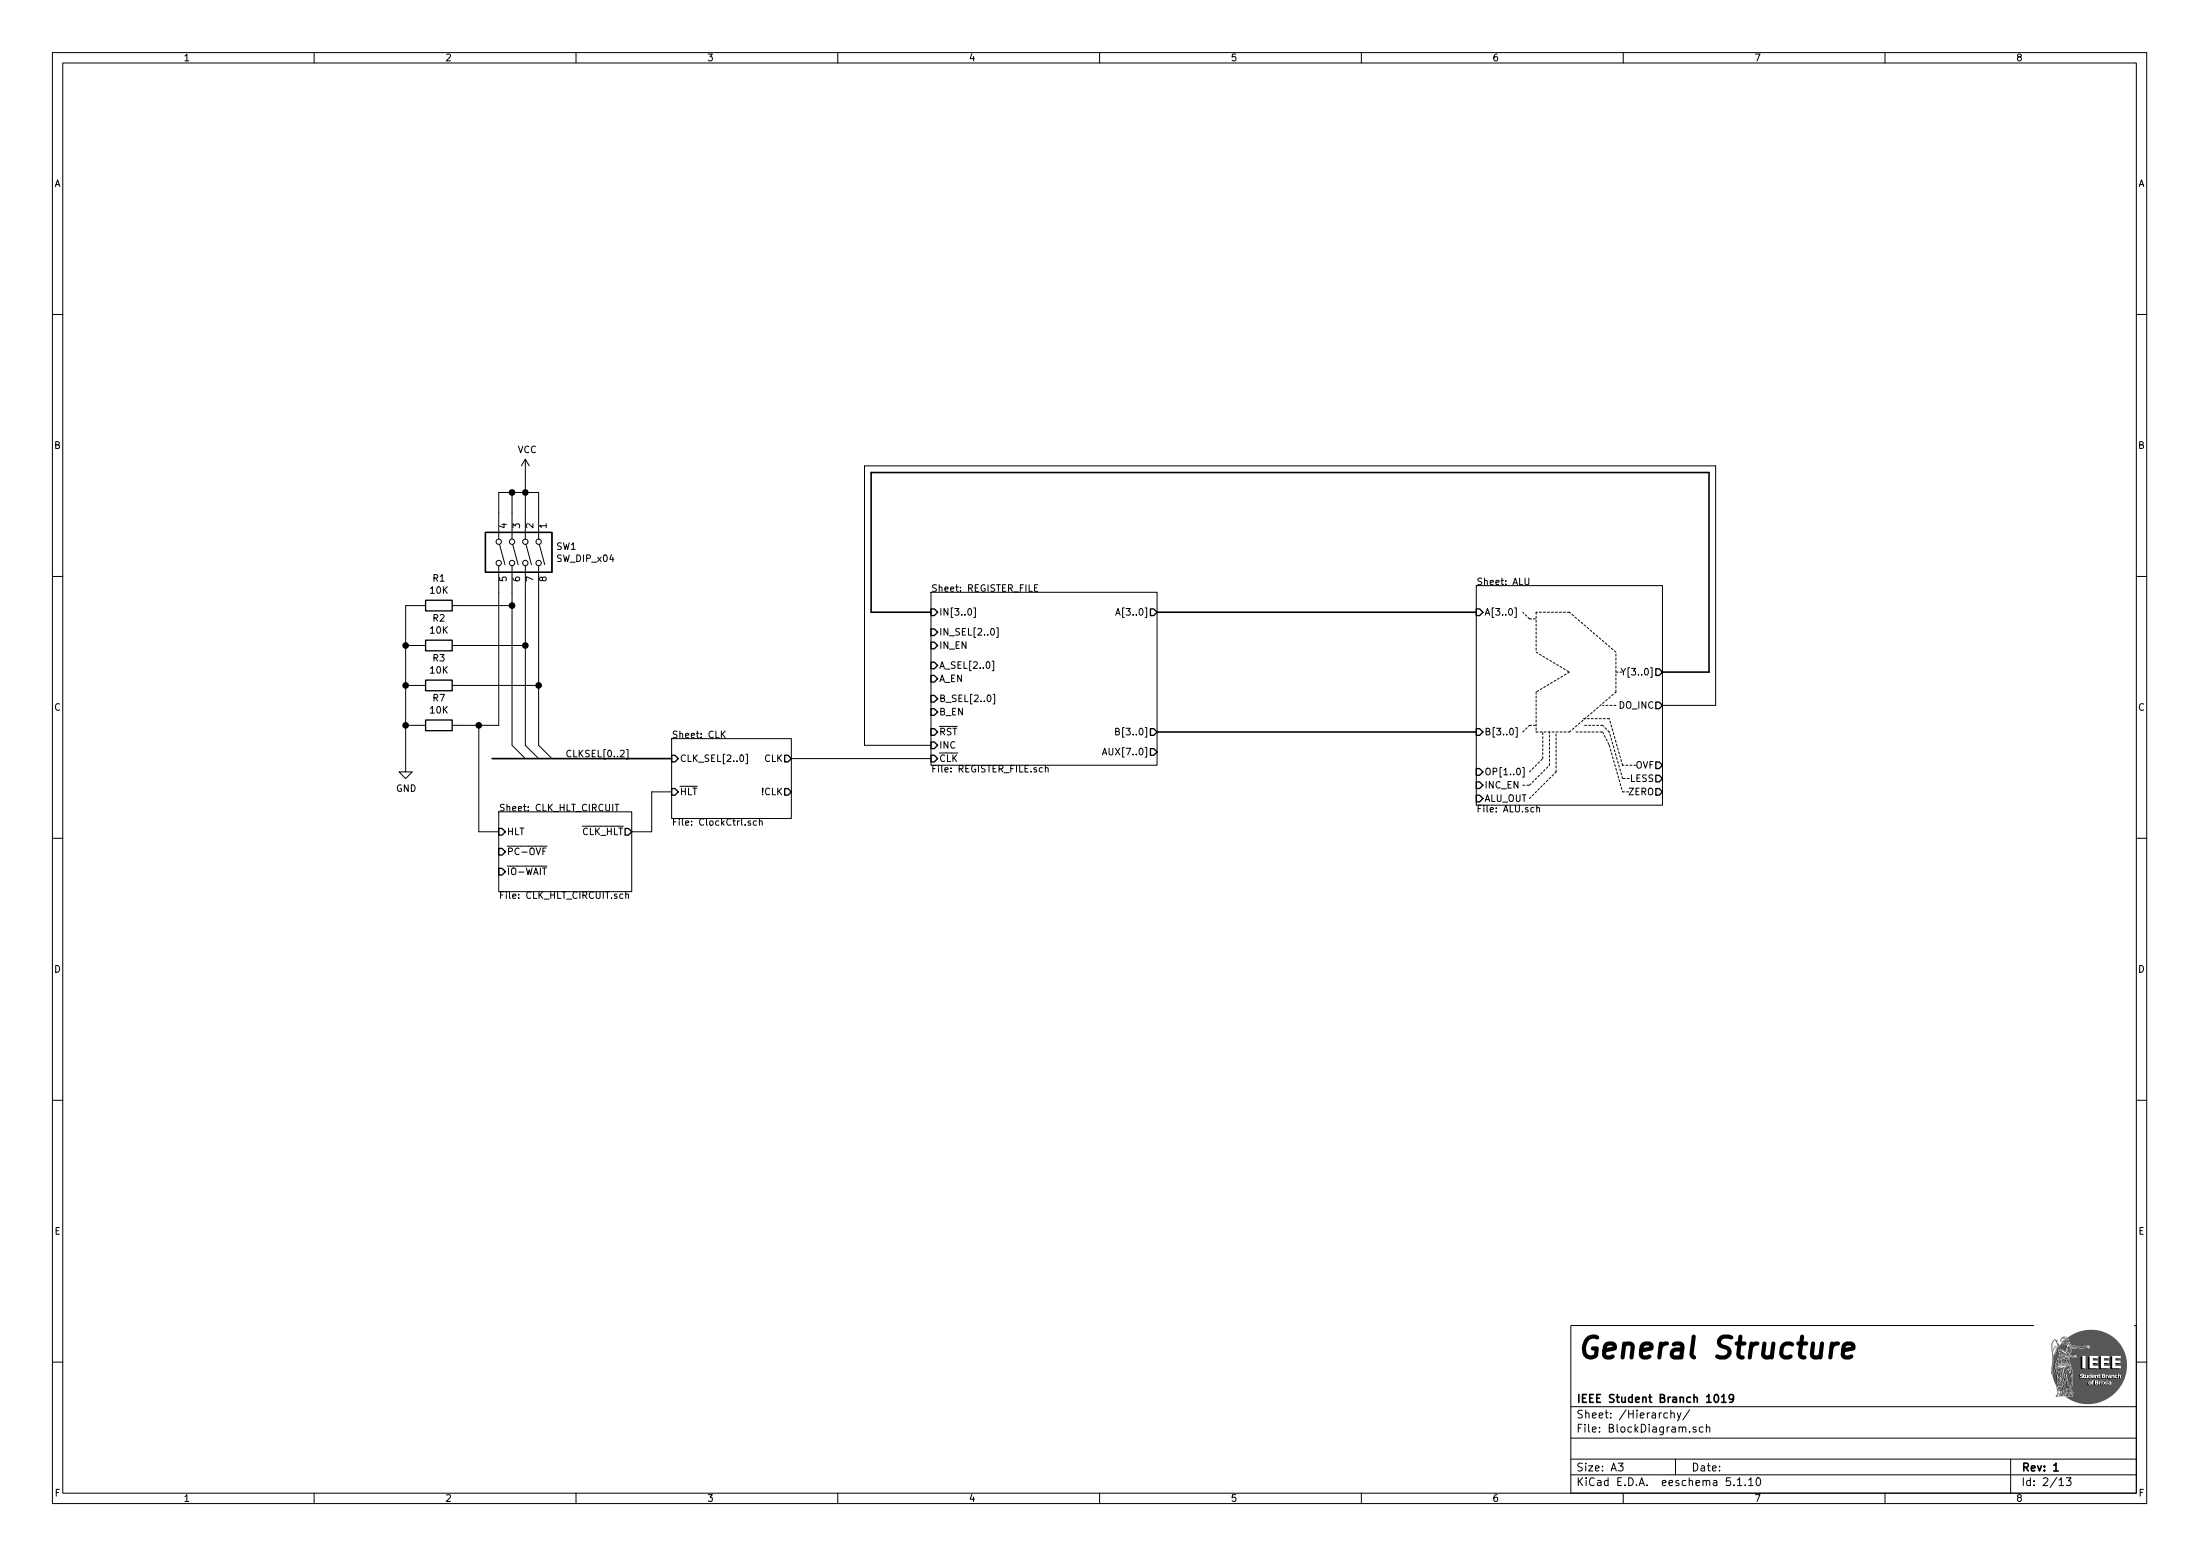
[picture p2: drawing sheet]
EESchema Schematic File Version 4
EELAYER 30 0
EELAYER END
$Descr A3 16535 11693
encoding utf-8
Sheet 2 13
Title "General Structure"
Date ""
Rev "1"
Comp "IEEE Student Branch 1019"
Comment1 ""
Comment2 ""
Comment3 ""
Comment4 ""
$EndDescr
$Sheet
S 5050 5550 900  600 
U 618C425E
F0 "CLK" 50
F1 "ClockCtrl.sch" 50
F2 "CLK" O R 5950 5700 50 
F3 "!CLK" O R 5950 5950 50 
F4 "~HLT" I L 5050 5950 50 
F5 "CLK_SEL[2..0]" I L 5050 5700 50 
$EndSheet
Text Label 4250 5700 0    50   ~ 0
CLKSEL[0..2]
$Comp
L power:GND #PWR01
U 1 1
P 3050 5750
F 0 "#PWR01" H 3050 5500 50  0001 C CNN
F 1 "GND" H 3055 5577 50  0000 C CNN
F 2 "" H 3050 5750 50  0001 C CNN
F 3 "" H 3050 5750 50  0001 C CNN
	1    3050 5750
	1    0    0    -1  
$EndComp
$Comp
L Device:R R1
U 1 1
P 3300 4550
F 0 "R1" V 3093 4550 50  0000 C CNN
F 1 "10K" V 3184 4550 50  0000 C CNN
F 2 "" V 3230 4550 50  0001 C CNN
F 3 "~" H 3300 4550 50  0001 C CNN
	1    3300 4550
	0    1    1    0   
$EndComp
$Comp
L Device:R R2
U 1 1
P 3300 4850
F 0 "R2" V 3093 4850 50  0000 C CNN
F 1 "10K" V 3184 4850 50  0000 C CNN
F 2 "" V 3230 4850 50  0001 C CNN
F 3 "~" H 3300 4850 50  0001 C CNN
	1    3300 4850
	0    1    1    0   
$EndComp
$Comp
L Device:R R3
U 1 1
P 3300 5150
F 0 "R3" V 3093 5150 50  0000 C CNN
F 1 "10K" V 3184 5150 50  0000 C CNN
F 2 "" V 3230 5150 50  0001 C CNN
F 3 "~" H 3300 5150 50  0001 C CNN
	1    3300 5150
	0    1    1    0   
$EndComp
Wire Wire Line
	3050 4550 3150 4550
Wire Wire Line
	3050 4850 3150 4850
Connection ~ 3050 4850
Wire Wire Line
	3050 4850 3050 4550
Wire Wire Line
	3150 5150 3050 5150
Connection ~ 3050 5150
Wire Wire Line
	3050 5150 3050 4850
$Comp
L power:VCC #PWR02
U 1 1
P 3950 3550
F 0 "#PWR02" H 3950 3400 50  0001 C CNN
F 1 "VCC" H 3965 3723 50  0000 C CNN
F 2 "" H 3950 3550 50  0001 C CNN
F 3 "" H 3950 3550 50  0001 C CNN
	1    3950 3550
	1    0    0    -1  
$EndComp
Wire Wire Line
	3950 3550 3950 3700
Wire Wire Line
	3950 3700 3850 3700
Wire Wire Line
	3850 3700 3850 3850
Wire Wire Line
	3950 3850 3950 3700
Connection ~ 3950 3700
Wire Wire Line
	3950 3700 4050 3700
Wire Wire Line
	4050 3700 4050 3850
Entry Wire Line
	3850 5600 3950 5700
Entry Wire Line
	3950 5600 4050 5700
Entry Wire Line
	4050 5600 4150 5700
Wire Wire Line
	3450 4550 3850 4550
Connection ~ 3850 4550
Wire Wire Line
	3850 4550 3850 4450
Wire Wire Line
	3450 4850 3950 4850
Connection ~ 3950 4850
Wire Wire Line
	3950 4850 3950 4450
Wire Wire Line
	4050 4450 4050 5150
Wire Wire Line
	3450 5150 4050 5150
Connection ~ 4050 5150
Wire Wire Line
	3850 4550 3850 5600
Wire Wire Line
	3950 4850 3950 5600
Wire Wire Line
	4050 5150 4050 5600
Wire Wire Line
	3050 5150 3050 5450
$Sheet
S 3750 6100 1000 600 
U 61AF8F76
F0 "CLK_HLT_CIRCUIT" 50
F1 "CLK_HLT_CIRCUIT.sch" 50
F2 "~PC-OVF" I L 3750 6400 50 
F3 "~IO-WAIT" I L 3750 6550 50 
F4 "HLT" I L 3750 6250 50 
F5 "~CLK_HLT" O R 4750 6250 50 
$EndSheet
Wire Wire Line
	4750 6250 4900 6250
Wire Wire Line
	4900 6250 4900 5950
Wire Wire Line
	4900 5950 5050 5950
$Comp
L Switch:SW_DIP_x04 SW1
U 1 1
P 3850 4150
F 0 "SW1" V 3804 4480 50  0000 L CNN
F 1 "SW_DIP_x04" V 3895 4480 50  0000 L CNN
F 2 "" H 3850 4150 50  0001 C CNN
F 3 "~" H 3850 4150 50  0001 C CNN
	1    3850 4150
	0    1    1    0   
$EndComp
Wire Wire Line
	3750 3850 3750 3700
Wire Wire Line
	3750 3700 3850 3700
Connection ~ 3850 3700
$Comp
L Device:R R7
U 1 1
P 3300 5450
F 0 "R7" V 3093 5450 50  0000 C CNN
F 1 "10K" V 3184 5450 50  0000 C CNN
F 2 "" V 3230 5450 50  0001 C CNN
F 3 "~" H 3300 5450 50  0001 C CNN
	1    3300 5450
	0    1    1    0   
$EndComp
Wire Wire Line
	3150 5450 3050 5450
Connection ~ 3050 5450
Wire Wire Line
	3050 5450 3050 5750
Wire Wire Line
	3450 5450 3600 5450
Wire Wire Line
	3750 5450 3750 4450
Wire Wire Line
	3600 5450 3600 6250
Wire Wire Line
	3600 6250 3750 6250
Connection ~ 3600 5450
Wire Wire Line
	3600 5450 3750 5450
$Sheet
S 7000 4450 1700 1300
U 6197E548
F0 "REGISTER_FILE" 50
F1 "REGISTER_FILE.sch" 50
F2 "INC" I L 7000 5600 50 
F3 "IN[3..0]" I L 7000 4600 50 
F4 "~RST" I L 7000 5500 50 
F5 "~CLK" I L 7000 5700 50 
F6 "A[3..0]" O R 8700 4600 50 
F7 "B[3..0]" O R 8700 5500 50 
F8 "AUX[7..0]" O R 8700 5650 50 
F9 "IN_SEL[2..0]" I L 7000 4750 50 
F10 "IN_EN" I L 7000 4850 50 
F11 "A_SEL[2..0]" I L 7000 5000 50 
F12 "A_EN" I L 7000 5100 50 
F13 "B_SEL[2..0]" I L 7000 5250 50 
F14 "B_EN" I L 7000 5350 50 
$EndSheet
Wire Wire Line
	5950 5700 7000 5700
$Sheet
S 11100 4400 1400 1650
U 61C13D4C
F0 "ALU" 50
F1 "ALU.sch" 50
F2 "A[3..0]" I L 11100 4600 50 
F3 "B[3..0]" I L 11100 5500 50 
F4 "OP[1..0]" I L 11100 5800 50 
F5 "INC_EN" I L 11100 5900 50 
F6 "DO_INC" O R 12500 5300 50 
F7 "OVF" O R 12500 5750 50 
F8 "LESS" O R 12500 5850 50 
F9 "ZERO" O R 12500 5950 50 
F10 "ALU_OUT" I L 11100 6000 50 
F11 "Y[3..0]" O R 12500 5050 50 
$EndSheet
Wire Bus Line
	8700 4600 11100 4600
Wire Bus Line
	11100 5500 8700 5500
Wire Bus Line
	12850 3550 6550 3550
Wire Bus Line
	6550 3550 6550 4600
Wire Bus Line
	6550 4600 7000 4600
Wire Wire Line
	7000 5600 6500 5600
Wire Wire Line
	6500 5600 6500 3500
Wire Wire Line
	6500 3500 12900 3500
Wire Notes Line
	11550 4600 11550 4900
Wire Notes Line
	11550 4900 11800 5050
Wire Notes Line
	11800 5050 11550 5200
Wire Notes Line
	11550 5200 11550 5500
Wire Notes Line
	11550 5500 11800 5500
Wire Notes Line
	11800 5500 12150 5200
Wire Notes Line
	12150 5200 12150 4900
Wire Notes Line
	12150 4900 11800 4600
Wire Notes Line
	11800 4600 11550 4600
Wire Notes Line
	11500 4650 11550 4650
Wire Notes Line
	11500 4650 11450 4600
Wire Notes Line
	11450 5500 11500 5450
Wire Notes Line
	11500 5450 11550 5450
Wire Bus Line
	12850 5050 12500 5050
Wire Bus Line
	12850 3550 12850 5050
Wire Wire Line
	12500 5300 12900 5300
Wire Wire Line
	12900 3500 12900 5300
Wire Notes Line
	12150 5050 12200 5050
Wire Notes Line
	12150 5300 12050 5300
Wire Notes Line
	11500 5800 11600 5700
Wire Notes Line
	11600 5700 11600 5500
Wire Notes Line
	11450 5900 11500 5900
Wire Notes Line
	11500 5900 11650 5750
Wire Notes Line
	11650 5750 11650 5500
Wire Notes Line
	11500 6000 11700 5800
Wire Notes Line
	11700 5800 11700 5500
Wire Notes Line
	12300 5750 12200 5750
Wire Notes Line
	12200 5750 12100 5400
Wire Notes Line
	12100 5400 11900 5400
Wire Notes Line
	12250 5850 12200 5850
Wire Notes Line
	12200 5850 12100 5500
Wire Notes Line
	12100 5500 12050 5450
Wire Notes Line
	12050 5450 11900 5450
Wire Notes Line
	11850 5500 12050 5500
Wire Notes Line
	12050 5500 12100 5600
Wire Notes Line
	12100 5600 12200 5950
Wire Notes Line
	12200 5950 12250 5950
Wire Bus Line
	3700 5700 5050 5700
$EndSCHEMATC
